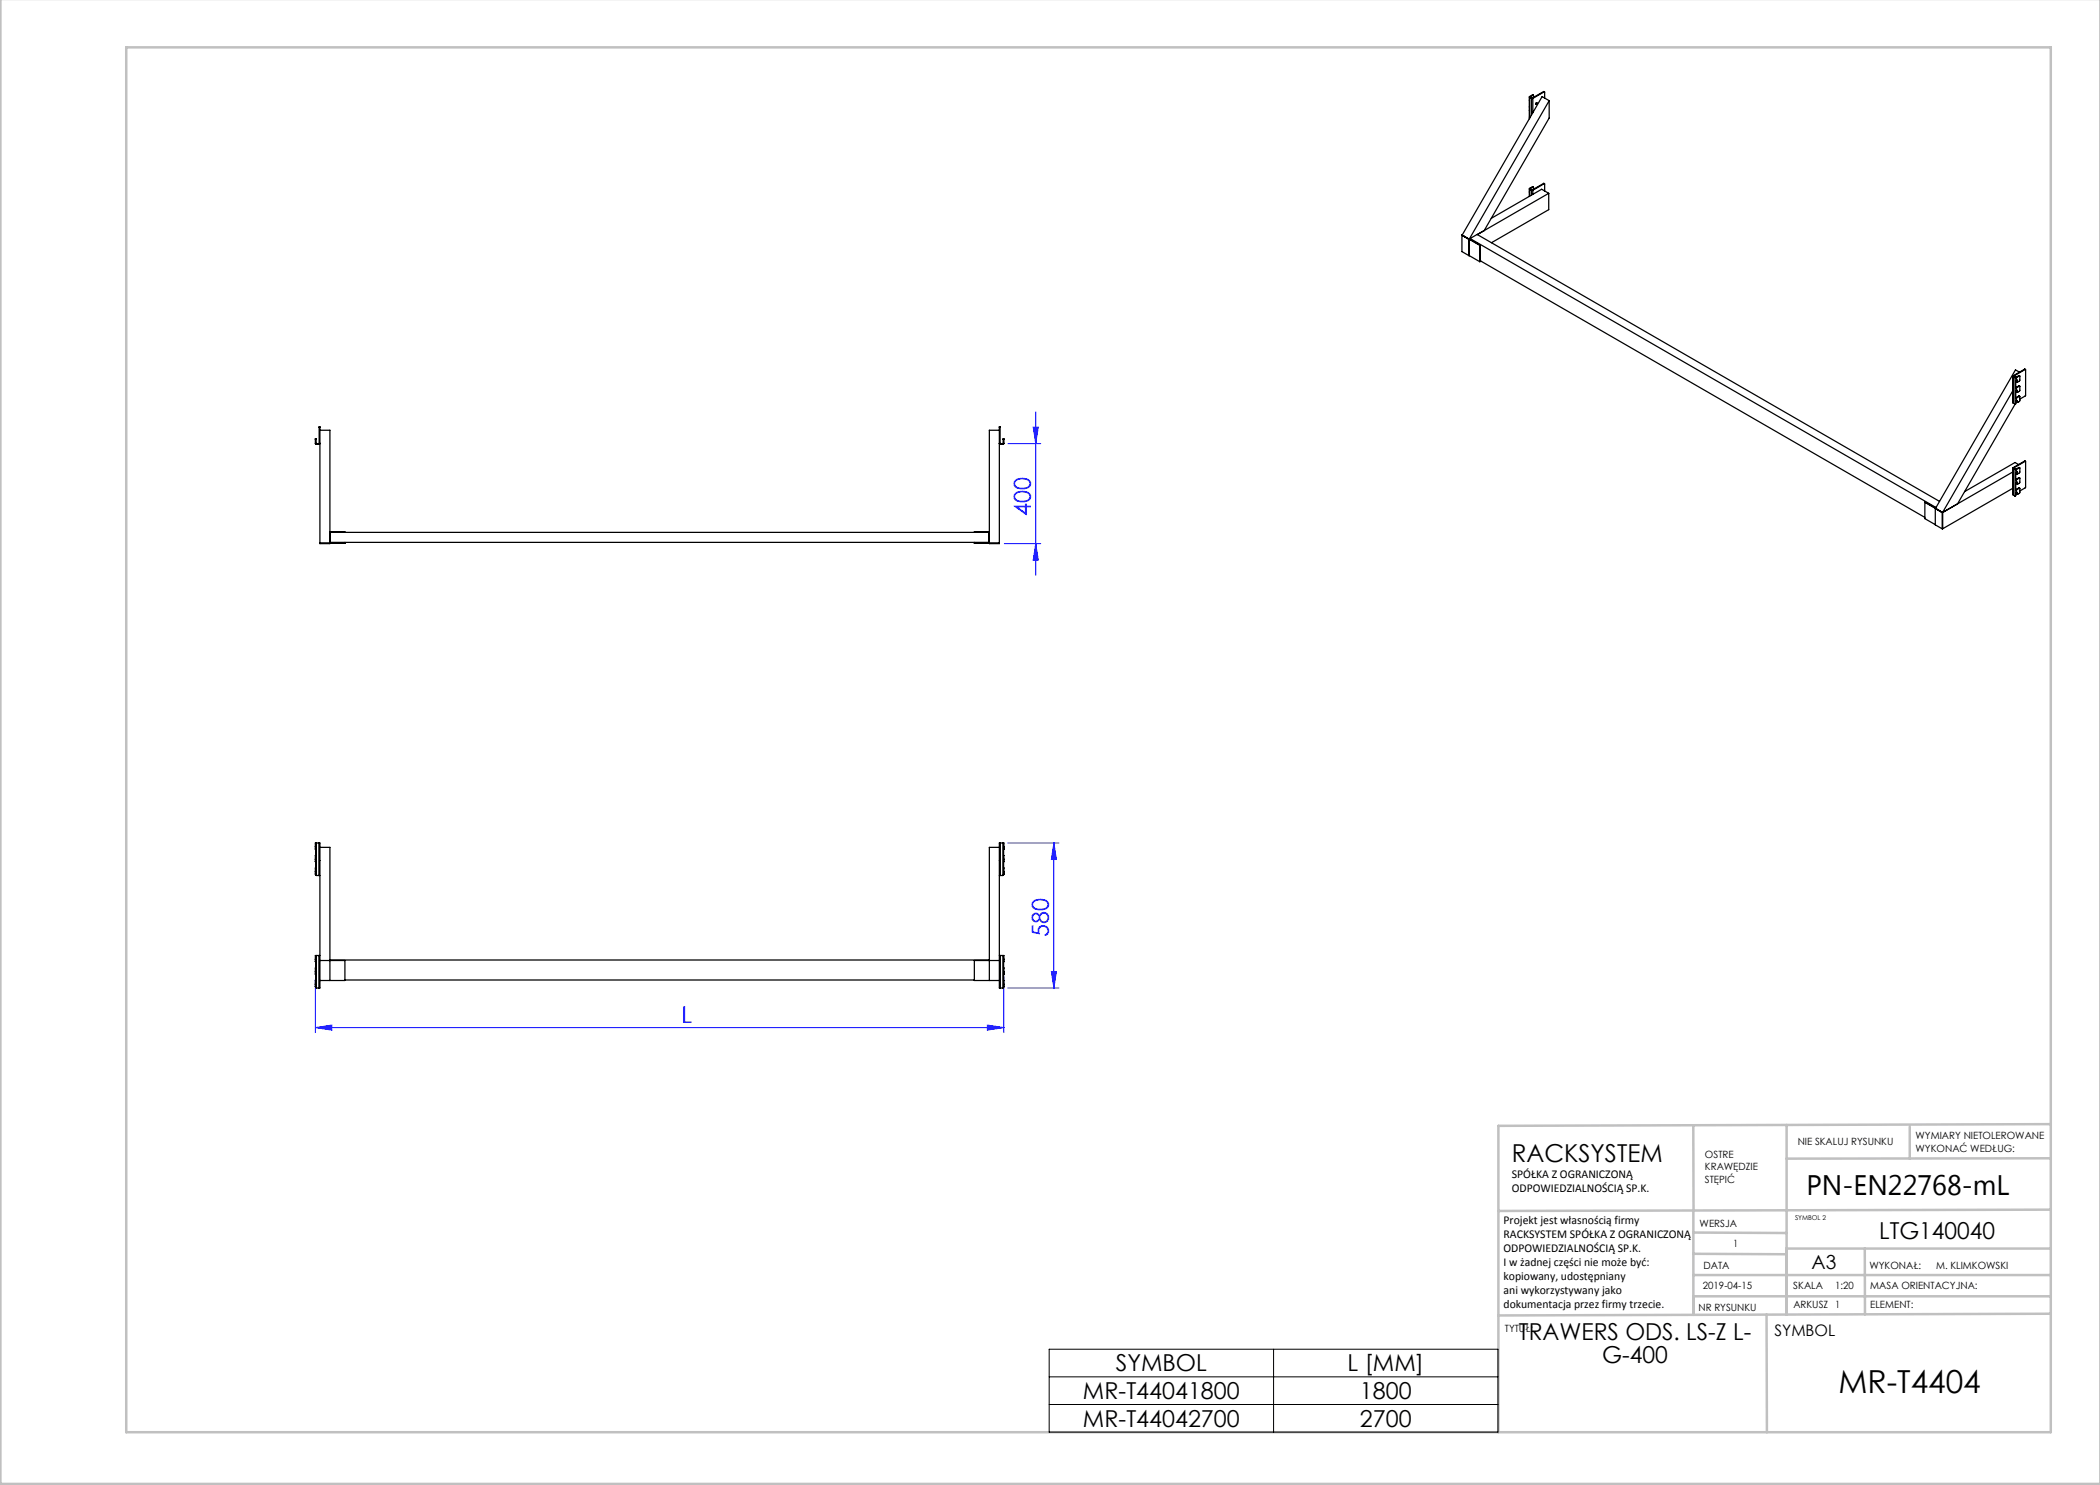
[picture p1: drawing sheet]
<svg xmlns="http://www.w3.org/2000/svg" width="420mm" height="297mm" viewBox="0 0 420 297" stroke-linecap="round" stroke-linejoin="round" font-family="sans-serif">
<g fill="none" stroke="#00f" stroke-width=".2">
<path d="M201.6 88.7h6.5M206.6 85.4h1.1l-.6 3.3zM207.1 82.4v32.7M200.9 108.7h7.2M207.1 108.7l.6 3.3h-1.1zM201.6 168.6h10.2M210.8 168.6l.5 3.3h-1zM210.8 168.6v29M63.1 195.8v10.7M200.8 195.4v11.1M201.5 197.6h10.3M210.3 194.3h1l-.5 3.3z"/>
<path d="M63.1 205.5l3.3-.5v1zM63.1 205.5h137.7M197.5 205l3.3 .5-3.3 .5z"/>
</g>
<g fill="none" stroke="#c0c0c0" stroke-width=".5">
<path d="M.1 -.1v296.9h419.9M25.2 9.5h385v276.9h-385zM338.7 225.2v16.9M357.3 225v37.9M382 225.4v6.3M410.1 224.8l-110.4 .4v61.2M410.1 231.7h-52.8M338.7 259.3h71.5M338.7 255h71.5M338.7 250.8l18.6 .1M338.7 246.5l18.6 .1M338.7 242.1v20.9"/>
<path d="M373 249.7v13.2M410.1 241.9l-110.4 .3M410.2 249.7h-52.9v13.2M353.3 262.9l.1 23.5M410.2 262.7l-110.5 .4"/>
</g>
<path d="M209.8 269.8h89.8v16.6h-89.8zM209.8 275.4h89.8M254.7 269.8v16.6M209.8 280.9h89.8" fill="none" stroke="#000" stroke-width=".2"/>
<g fill="#00f">
<path d="M197.5 205l3.3 .5-3.3 .5zM63.1 205.5l3.3-.5v1z"/>
<path d="M210.3 194.3h1l-.5 3.3zM210.8 168.6l.5 3.3h-1zM207.1 108.7l.6 3.3h-1.1zM206.6 85.4h1.1l-.6 3.3z"/>
</g>
<g fill="none" stroke="#000" stroke-width=".25">
<path d="M305.9 19.4v4.4M305.9 19.3v.2M305.9 19.3l.1 .1M305.9 19.5l.4 .2M305.9 19.5v4.2M306 19.4h.1M306 19.4l-.1 .1M306 19.4l.4 .2M306.3 19.7h.3M306.3 19.7v3.3M306.4 19.6h.1M306.4 19.6l-.1 .1"/>
<path d="M306.5 19.6l.1 .1M306.5 19h.2M306.5 19l-.6 .3M306.5 19h.1M306.6 19.7v2.8M306.6 19l.1 .5M306.6 19l-.6 .4M308.7 18.3l.2 .1M308.7 18.3l.1 .1M308.7 18.3l-2.2 1.3M308.8 18.4h.1v1.2M308.8 18.4l-2.2 1.3"/>
<path d="M305.9 37.8v1.5M305.9 37.7v.1M305.9 37.8l.4 .3M305.9 37.7h.1M305.9 37.8v1.4M306 37.7v.1M306 37.8h-.1M306 37.8l.4 .2M306.3 38.1h.3M306.3 38.1v.9M306.4 38h.1M306.4 38l-.1 .1"/>
<path d="M306.5 38l.1 .1M306.5 37.4h.2M306.5 37.4l-.6 .3M306.5 37.4h.1M306.6 38.1v.8M306.6 37.4l.1 .5M306.6 37.4l-.6 .3M307.3 20.5v.1M307.3 20.6l-.2 .2M308.7 36.7h.2M308.7 36.7h.1M308.7 36.7l-2.2 1.3"/>
<path d="M308.8 36.7l.1 .1v1.4M308.8 36.7l-2.2 1.4M309.7 38.7l-14.2 8.2 92.4 53.4M309.7 38.7l-1.4-.9-10 5.9M309.7 38.7v3.2l-11.4 6.6M309.8 20.1v3.5l-13 22.5-2.8 1.6M309.8 20.1l-16 27.8v3.2v-3.2M309.8 20.1l-1.4-.8-16 27.7M292.4 47.1l1.4 .8M292.4 47.1v3.2l3.6 2M292.4 47l3.6 2.1M292.4 47v.1"/>
<path d="M293.9 47.8l2.1 1.2M294 47.7l-.2 .2M294 47.7l93.2 53.8M294 47.7v.2M296 49.1v3.2M296 52.1l89 51.4M296 49v.1M296 49l.1 3.2M296.2 52.2l-.2 .1M402.6 75.2l.1 5.4M402.6 78.1l-14.1 24.4M402.7 75.2v.1"/>
<path d="M402.7 75.3v5.3M402.7 75.3l.3 .2M402.7 75.2h.1M402.8 75.2v.1M402.8 75.3l.3 .2M403 75.5h.3M403 75.5v5.3M403.1 75.5h.1M403.1 75.5h-.1M403.2 77.5h.1M403.2 79.5h.1M403.2 77.5v.1"/>
<path d="M403.2 79.5v.1M403.2 75.5h.1M403.2 77.5l.1 .1M403.2 79.5l.1 .1M403.3 76.1l-.1 .1v1.4M403.3 77.6h-.1M403.3 78.2l-.1 .1v1.3M403.3 79.6h-.1M403.3 79.6l.7-.3-.1 .9-.4 .3M403.3 75.5v.6M403.3 77.6v.6M403.3 79.6v.6"/>
<path d="M403.3 76.1l.2-.1v.4M403.3 78.2l.2-.1v.3M403.4 76.1v.2M403.4 78.1v.3M403.4 76.1l-.1 .3h.2M403.4 76.3l-.1 .1M403.4 76.3l.1 .1M403.4 78.4h.1M403.8 75.1l.1 .1M403.8 77.2h.1M403.8 79.2l.1 .1M403.8 75.1l-.6 .4"/>
<path d="M403.8 77.2l-.6 .3M403.8 79.2l-.6 .3M403.8 79.2h.1M403.9 75.2l.1 .9-.5 .3M403.9 77.2l.1 .9-.5 .3M403.9 75.2l-.6 .3M403.9 77.2l-.6 .4M403.9 74.4l-.8-.4-16 27.7M404.9 73.8l.2 .1M404.9 73.8l-2.2 1.4M404.9 73.8l.1 .1M405 73.9l.1 .1v5.1l-1.1 .7"/>
<path d="M405 73.9l-2.3 1.4M63.1 87.9v-.2h.1v.2M63.1 88.7l.2 .2M63.1 87.9v.8M63.1 88.7h.1M63.1 87.9h.1M63.2 88.7h.1M63.2 87.9v.8M63.3 88.7v.2M63.3 88.7h.5M63.3 88.9h.5M63.8 88.7v.2"/>
<path d="M63.8 85.5v-.2h.2v.2M63.8 88.7h.2l-.2 .2M63.8 88.7h.1M63.8 85.5h.2M63.8 85.5v3.2M64 85.5v23.2h2v-22.7h-2M199.9 85.5v-.2h.1v.2M199.9 85.5v23.2h-2v-22.7h2M199.9 85.5h.1M200 88.7h-.1l.2 .2M200 88.7h.1M200 85.5v3.2"/>
<path d="M200.1 88.7v.2M200.1 88.7h.5M200.1 88.9h.5M200.6 88.7v.2M200.6 87.9v-.2h.2v.2M200.6 88.7h.1M200.6 88.7h.2M200.6 87.9h.2M200.6 87.9v.8M200.8 88.7l-.2 .2M200.8 87.9v.8M402.6 93.6l.1 5.4"/>
<path d="M402.6 94.4l-14.1 8.1M402.6 97.6l-14.1 8.2M402.7 99l.3 .2M402.7 93.5v.2M402.7 80.6l.3 .2M402.7 93.7v5.3M402.7 93.7l.3 .2M402.7 93.5l.1 .1M402.8 93.6h.1M402.8 93.6l.3 .2M402.8 93.6l-.1 .1M403 93.9h.3"/>
<path d="M403 93.9v5.3M403 80.8l-11.5 20M403.1 93.8h.1M403.1 93.8l-.1 .1M403.2 98.7v.4l-.2 .1M403.2 95.8v.1M403.2 97.9h.1M403.2 80.3v.4l-.2 .1M403.2 95.9v.1M403.2 97.9v.1M403.2 95.9h.1M403.2 93.8l.1 .1"/>
<path d="M403.2 97.9l.1 .1M403.2 98.6v.1M403.2 80.2v.1M403.3 94.5l-.1 .1v1.4M403.3 95.9l-.1 .1M403.3 96.5l-.1 .1v1.4M403.3 98h-.1M403.3 98.6h-.1M403.3 98l.7-.3-.1 .9-.4 .2M403.3 80.2h-.1M403.3 93.9v.6M403.3 95.9v.6"/>
<path d="M403.3 98v.6M403.3 94.5l.2-.1v.4M403.3 96.5l.2-.1v.4M403.3 98.6l.2-.1v.3M403.3 80.2l.2-.1v.4M403.4 94.5v.2M403.4 96.5v.2M403.4 98.5v.3M403.4 80.2v.2M403.4 80.2l-.2 .4M403.4 94.5l-.1 .3h.2M403.4 94.7h-.1"/>
<path d="M403.4 80.4l.1 .1M403.4 94.7l.1 .1M403.4 98.8l.1 .1M403.4 94.7h.1M403.4 96.8h.1M403.4 98.8h.1M403.7 92.9l-.7-.4-10.1 5.8M403.8 93.5l.1 .1M403.8 95.5l.1 .1M403.8 97.6h.1M403.8 93.5l-.6 .3M403.8 95.5l-.6 .4"/>
<path d="M403.8 97.6l-.6 .3M403.9 93.6l.1 .9-.5 .3M403.9 95.6l.1 .9-.5 .3M403.9 93.6l-.6 .3M403.9 95.6l-.6 .3M404.9 92.2l.2 .1M404.9 92.2l.1 .1M404.9 92.2l-2.2 1.3M405 92.3h.1v5.1l-1.1 .8M405 92.3l-2.2 1.3M66 106.4h3v.1M66 108.6h3"/>
<path d="M66 106.5h131.9M66 106.5v2h131.8v-2M69 108.5v.2h-5M194.9 108.5v.2h5M194.9 108.6h3M197.9 106.4h-3v.1M385 100.5l3.5 2M385 100.5l2.1 1.1M385 100.5v3.2l3.5 2.1M387.1 101.7l1.4 .8M387.1 101.7v3.3M387.2 101.5h.1"/>
<path d="M388.5 102.5v3.3M388.5 102.5h.1M388.5 105.8h.1M63.1 174.4v.6l.2 .1M63.1 171.9v2.9M63.1 169.4v2.9M63.1 174.8v.1M63.1 172.3v.1M63.1 169.8v.1M63.1 169.8h.1M63.1 172.3h.1M63.1 174.8h.1"/>
<path d="M63.3 168.6h-.2v1.2M63.3 175.1h.5M63.3 168.6h.5M63.3 168.6v6.5M63.8 168.6h.2v29h-.2M63.8 175.1h.2M63.8 168.6v6.5M64 169.5h2v26.6M199.9 175.1h.2M199.9 169.5h-2v26.6M200.1 168.6h-.2v29h.2M200.1 168.6v6.5"/>
<path d="M200.1 168.6h.5M200.6 168.6h.2v1.2M200.6 175.1h-.5M200.6 168.6v6.5M200.7 169.8h.1M200.7 172.3h.1M200.7 174.8h.1M200.8 174.4l-.1 .6-.1 .1M200.8 169.4v2.9M200.8 171.9v2.9M200.8 174.8l-.1 .1M200.8 169.8l-.1 .1"/>
<path d="M200.8 172.3l-.1 .1M63.1 196.9v.6l.2 .1M63.1 194.4v2.9M63.1 191.9v2.9M63.1 194.8v.1M63.1 192.3v.1M63.1 197.3v.1M63.1 197.3h.1M63.1 192.3h.1M63.1 194.8h.1M63.3 197.6h.5M63.3 191.1h-.2v1.2"/>
<path d="M63.3 191.1h.5M63.3 191.1v6.5M63.8 191.1h.2M63.8 191.1v6.5M64 192.1h5v4h-5M66 192.1v-.1h131.8v.1M69 196h125.9M199.9 191.1h.2M199.9 192.1h-5v4h5M200.1 191.1v6.5M200.1 191.1h.5M200.6 191.1h.2v1.2"/>
<path d="M200.6 197.6h-.5M200.6 191.1v6.5M200.7 197.3h.1M200.7 192.3h.1M200.7 194.8h.1M200.8 191.9v2.9M200.8 194.4v2.9M200.8 196.9l-.1 .6-.1 .1M200.8 194.8l-.1 .1M200.8 192.3l-.1 .1M200.8 197.3l-.1 .1"/>
<circle cx="307.3" cy="20.7" r=".17"/>
</g>
<text font-size="6.3" x="367.7" y="278.5">MR-T4404</text>
<text font-size="5.6" x="361.3" y="239.1">PN-EN22768-mL</text>
<text font-size="4.9" x="302.4" y="232.4">RACKSYSTEM</text>
<g font-size="4.7" fill="#00f">
<text x="206.1" y="103.2" transform="rotate(-90 206.1 103.2)">400</text>
<text x="209.8" y="187.3" transform="rotate(-90 209.8 187.3)">580</text>
<text x="136.3" y="204.5">L</text>
</g>
<g font-size="4.7">
<text x="375.8" y="247.8">LTG140040</text>
<text x="303.8" y="268.1">TRAWERS ODS. LS-Z L-</text>
<text x="223.1" y="274.3">SYMBOL</text>
<text x="269.5" y="274.3">L [MM]</text>
<text x="320.4" y="272.6">G-400</text>
<text x="216.6" y="279.8">MR-T44041800</text>
<text x="272" y="279.8">1800</text>
<text x="216.6" y="285.3">MR-T44042700</text>
<text x="272" y="285.3">2700</text>
</g>
<text font-size="3.9" x="362.3" y="253.8">A3</text>
<text font-size="3.2" x="354.9" y="267.2">SYMBOL</text>
<g font-size="2.4">
<text x="302.4" y="235.6">SPÓŁKA Z OGRANICZONĄ</text>
<text x="302.4" y="238.4">ODPOWIEDZIALNOŚCIĄ SP.K.</text>
<text x="300.7" y="244.7">Projekt jest własnością firmy</text>
<text x="300.7" y="247.5">RACKSYSTEM SPÓŁKA Z OGRANICZONĄ</text>
<text x="300.7" y="250.3">ODPOWIEDZIALNOŚCIĄ SP.K.</text>
<text x="300.7" y="253.1">I w żadnej części nie może być:</text>
<text x="300.7" y="256">kopiowany, udostępniany</text>
<text x="300.7" y="258.8">ani wykorzystywany jako</text>
<text x="300.7" y="261.6">dokumentacja przez firmy trzecie.</text>
</g>
<g font-size="2">
<text x="383.1" y="227.9">WYMIARY NIETOLEROWANE</text>
<text x="341" y="231.6">OSTRE</text>
<text x="359.5" y="228.9">NIE SKALUJ RYSUNKU</text>
<text x="383.1" y="230.4">WYKONAĆ WEDŁUG:</text>
<text x="341" y="234.1">KRAWĘDZIE</text>
<text x="341" y="236.6">STĘPIĆ</text>
<text x="339.9" y="245.4">WERSJA</text>
<text x="346.6" y="249.5">1</text>
<text x="340.6" y="257.7">2019-04-15</text>
<text x="340.7" y="253.8">DATA</text>
<text x="358.7" y="257.7">SKALA</text>
<text x="367" y="257.7">1:20</text>
<text x="373.9" y="253.8">WYKONAŁ:</text>
<text x="374.1" y="257.7">MASA ORIENTACYJNA:</text>
<text x="387.2" y="253.8">M. KLIMKOWSKI</text>
<text x="339.7" y="262.3">NR RYSUNKU</text>
<text x="358.7" y="261.7">ARKUSZ 1</text>
<text x="374.1" y="261.7">ELEMENT:</text>
<text x="301" y="266.4">TYTUŁ:</text>
</g>
<text font-size="1.3" x="359" y="244">SYMBOL 2</text>
</svg>
